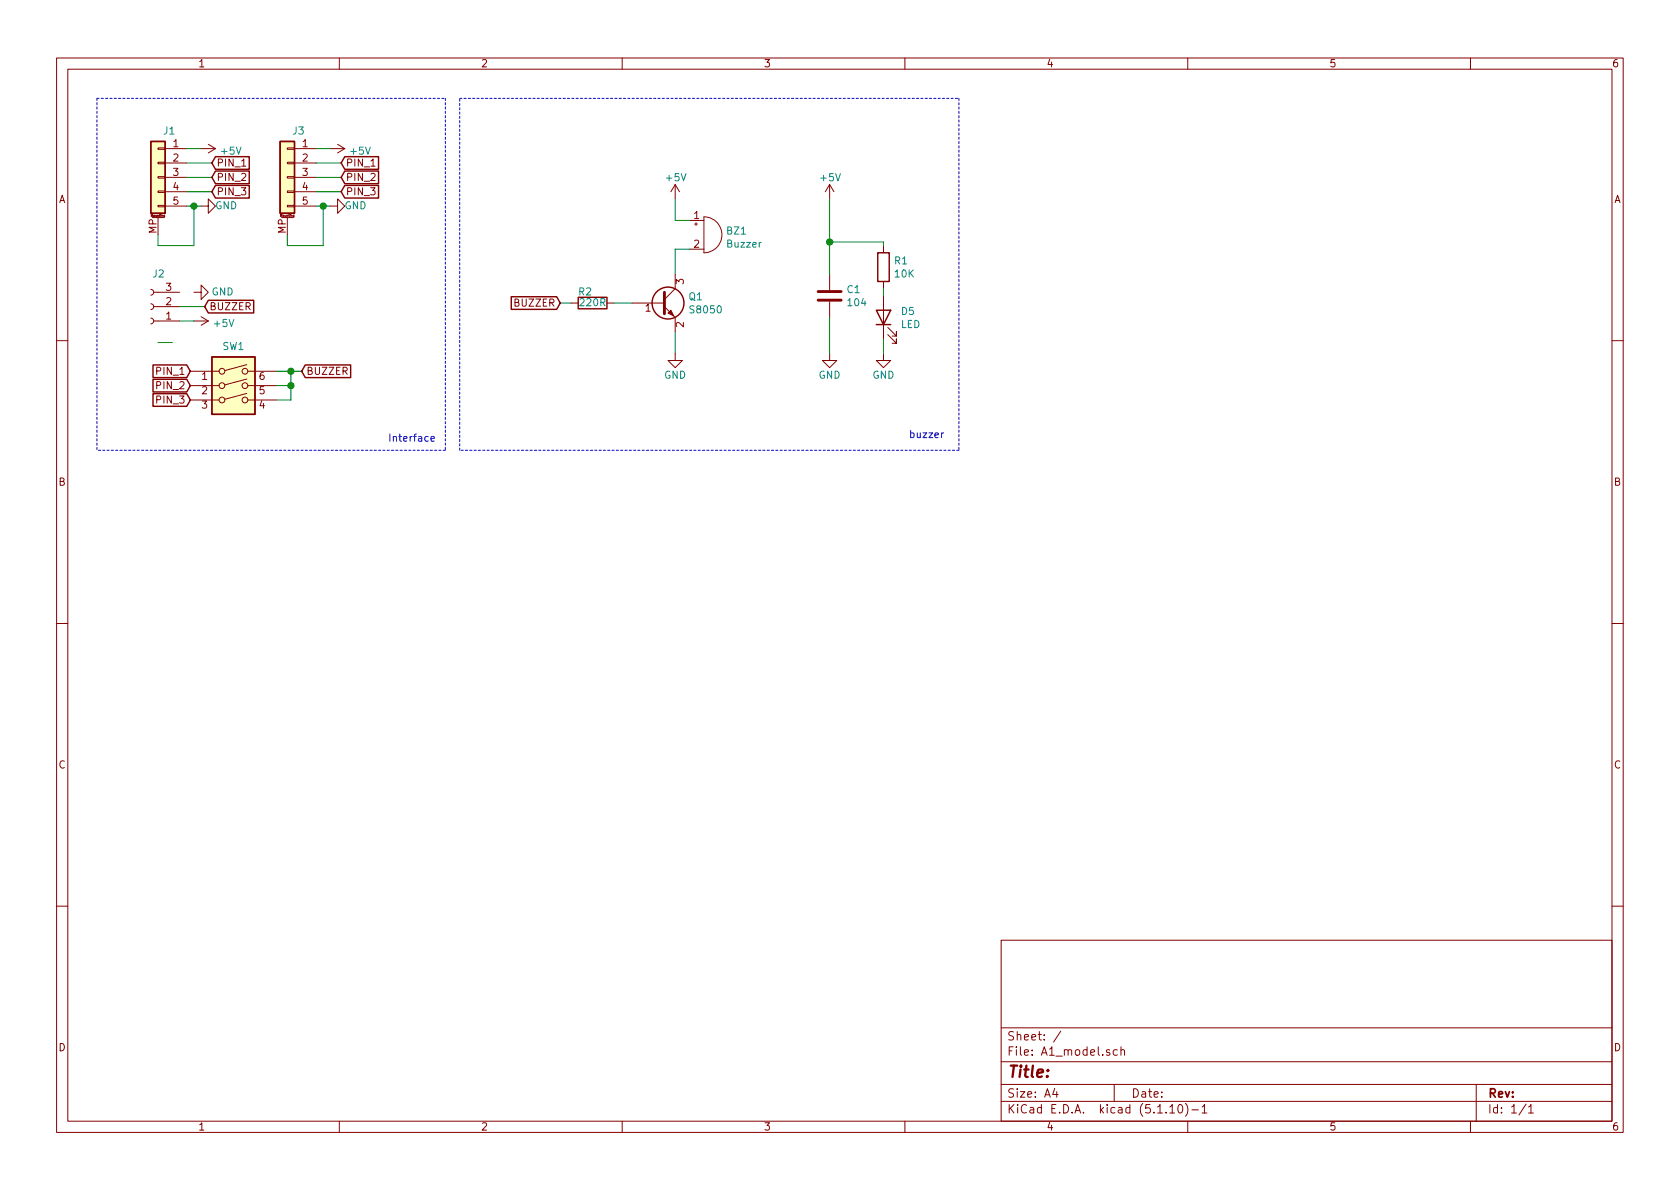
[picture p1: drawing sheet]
<svg xmlns="http://www.w3.org/2000/svg" width="297mm" height="210mm" viewBox="0 0 297 210" stroke-linecap="round" stroke-linejoin="round" font-family="sans-serif">
<g fill="none" stroke="#840000" stroke-width=".18">
<path d="M10 10.3h277v189.9h-277zM12 12.2h273v186.1h-273zM60 10.3v1.9M110 10.3v1.9M160 10.3v1.9M210 10.3v1.9M260 10.3v1.9M26.9 38.5h2.1M27.9 36.3h1.3v.3h-1.3zM27.9 33.8h1.3v.2h-1.3zM27.9 31.2h1.3v.3h-1.3zM27.9 28.7h1.3v.3h-1.3z"/>
<path d="M27.9 26.2h1.3v.2h-1.3zM27.9 38.5v3M29.1 38.3l-.2-.1 .1-.2h.1v.4h-.1M29.2 26.3h3.8M29.2 28.8h3.8M29.2 31.4h3.8M29.2 33.9h3.8M29.2 36.4h3.8M35.6 36.4h1.2v-1.2l1.3 1.2-1.3 1.3v-1.3M35.6 26.3h2.5M36.8 25.5l1.3 .8M38.1 26.3l-1.3 .7"/>
<path d="M42.7 29.4h.8M49.8 38.5h2M50.8 36.3h1.3v.3h-1.3zM50.8 33.8h1.3v.2h-1.3zM50.8 31.2h1.3v.3h-1.3zM50.8 28.7h1.3v.3h-1.3zM50.8 26.2h1.3v.2h-1.3zM50.8 38.5v3M52 38.3l-.2-.1 .1-.2h.1v.4h-.2M52.1 26.3h3.8M52.1 28.8h3.8M52.1 31.4h3.8"/>
<path d="M52.1 33.9h3.8M52.1 36.4h3.8M58.4 36.4h1.3v-1.2l1.3 1.2-1.3 1.3v-1.3M58.4 26.3h2.6M59.7 25.5l1.3 .8M61 26.3l-1.3 .7M65.6 29.4h.7M119.4 32.6l-.8 1.3M119.4 32.6v2.6M119.4 32.6l.7 1.3M121.9 39h2.6M122.8 39.6h.5"/>
<path d="M123.1 39.4v.5M124.5 38.3a3.2 3.2 0 0 1 3.1 3.2 3.2 3.2 0 0 1-3.1 3.2zM146.7 32.6l-.8 1.3M146.7 32.6v2.6M146.7 32.6l.7 1.3M26.7 51.2l.3 .1 .2 .3-.1 .4-.4 .2M26.7 53.7l.3 .1 .2 .3-.1 .5-.4 .1M26.7 56.3l.3 .1 .2 .3-.1 .4-.4 .2M27.2 51.7h4.5M27.2 54.2h4.5M27.2 56.8h4.5M34.3 51.7h1.3v-1.3l1.2 1.3-1.2 1.3v-1.3"/>
<path d="M34.3 56.8h2.5M35.6 56l1.2 .8M36.8 56.8l-1.2 .7M101 53.6h1.2M107.3 53.6h1.3M111.8 53.6h5.7M117.5 54.2l1.9 1.9v2.6M119.4 48.5v2.5l-1.9 2M121.9 44.1h2.6M146.7 48.5v2.8M146.7 53.3v2.8M156.2 43.4v1.3"/>
<path d="M156.2 49.8v1.2M156.2 52.3v7.6M157 59.2l1.5 1.5v-.8v.8h-.8M157 57.9l1.5 1.5v-.7v.7h-.8M10 60.2h2M33.7 65.7h5M33.7 68.2h5M33.7 70.7h5M43.6 69.6l-3.8 1M43.6 67l-3.8 1.1M43.6 64.5l-3.8 1M43.8 65.7h5.1"/>
<path d="M43.8 68.2h5.1M43.8 70.7h5.1M119.4 62.5v1.2h1.2l-1.2 1.3-1.3-1.3h1.3M146.7 62.5v1.2h1.3l-1.3 1.3-1.3-1.3h1.3M156.2 62.5v1.2h1.3l-1.3 1.3-1.3-1.3h1.3M285 60.2h2M10 110.3h2M285 110.3h2M10 160.2h2M177 166.3h108v32h-108zM285 160.2h2M60 198.3v1.9"/>
<path d="M110 198.3v1.9M160 198.3v1.9M177 194.8h108M177 191.8h108M177 187.8h108M177 181.8h108M186.5 192.5l-.4 1h1M186.8 193v1M187.6 182.3l-1.3 2M197 191.8v3M197.6 185.7l-.5-.1-.3 .3 .1 .6 .2 .1 .5-.1M198.2 185.7l.2-.1 .4 .1v.9"/>
<path d="M198.2 185.1v1.5M206.8 195.8l.5-.5v1.5M206.8 196.8h.9M208.5 195.4l.1-.1a.8 .8 0 0 1 .5 .8 .8 .8 0 0 1-.5 .7 1 1 0 0 1-.1-1.4zM209.6 195.1a1.71 1.71 0 0 1 0 2.3M210 198.3v1.9M210.7 196.3h1.2M212.5 195.8l.5-.5v1.5M212.5 196.8h.9M260 198.3v1.9M261 191.8v6.5M269.8 195.2l-1.2 2"/>
<path d="M270.3 195.8l.4-.5v1.5M270.3 196.8h.8"/>
<circle cx="39.2" cy="70.7" r=".51"/>
<circle cx="39.2" cy="68.2" r=".51"/>
<circle cx="39.2" cy="65.7" r=".51"/>
<circle cx="43.3" cy="70.7" r=".51"/>
<circle cx="43.3" cy="68.2" r=".51"/>
<circle cx="43.3" cy="65.7" r=".51"/>
</g>
<g fill="#ffffc2" stroke="#ffffc2" stroke-width=".18">
<path d="M37.5 63.1h7.6v10.2h-7.6z"/>
<path d="M49.5 25h2.6v12.7h-2.6z"/>
<path d="M26.7 25h2.5v12.7h-2.5z"/>
</g>
<g fill="none" stroke="#840000" stroke-width=".25">
<path d="M26.7 25h2.5v12.7h-2.5zM38.1 30.2h6v2.3h-6l-.6-1.1zM38.1 32.8h6v2.2h-6l-.6-1.1zM38.1 27.7h6v2.2h-6l-.6-1.1zM49.5 25h2.6v12.7h-2.6zM61 27.7h5.9v2.2h-5.9l-.7-1.1zM61 32.8h5.9v2.2h-5.9l-.7-1.1zM61 30.2h5.9v2.3h-5.9l-.7-1.1zM36.8 53.1h8.1v2.2h-8.1l-.6-1.1zM90.4 52.5h8l.7 1.1-.7 1.1h-8zM102.2 52.6h5.1v2h-5.1zM154.9 54.9h2.6l-1.3 2.5z"/>
<path d="M154.9 57.4h2.6M155.2 44.7h2v5.1h-2zM27.1 64.5h5.9l.7 1.2-.7 1.1h-5.9zM27.1 67.1h5.9l.7 1.1-.7 1.1h-5.9zM27.1 69.6h5.9l.7 1.1-.7 1.2h-5.9zM37.5 63.1h7.6v10.2h-7.6zM54 64.5h8v2.3h-8l-.7-1.1z"/>
<circle cx="118.1" cy="53.6" r="2.82"/>
</g>
<path d="M117.5 51.7v3.8M144.7 53.1h4M144.7 51.6h4" fill="none" stroke="#840000" stroke-width=".51"/>
<path d="M118.1 55.4l.5-.5 .5 1z" fill="#840000" stroke="#840000" stroke-width=".18"/>
<path d="M17.1 17.4v62.2M17.1 17.4h61.6M78.7 17.4v62.2M81.3 17.4h88.2M169.5 17.4v62.2M78.7 79.6h-61.6M81.3 79.6v-62.2M169.5 79.6h-88.2" fill="none" stroke="#0000c2" stroke-width=".18" stroke-dasharray=".4 .4"/>
<g fill="none" stroke="#008400" stroke-width=".18">
<path d="M33 28.8h4.5M33 26.3h2.6M33 31.4h4.5M33 33.9h4.5M33 36.4h2.6M34.3 36.4v7h-6.4v-1.9M55.9 28.8h4.4M55.9 26.3h2.5M55.9 31.4h4.4M55.9 33.9h4.4M55.9 36.4h2.5M57.1 36.4v7h-6.3v-1.9"/>
<path d="M119.4 35.2v3.8h2.5M146.7 35.2v13.3M31.7 54.2h4.5M31.7 56.8h2.6M99.1 53.6h1.9M108.6 53.6h3.2M119.4 58.7v3.8M121.9 44.1h-2.5v4.4M146.7 56.1v6.4M146.7 42.8h9.5v.6M156.2 51v1.3M156.2 59.9v2.6"/>
<path d="M27.9 60.6h2.6M48.9 65.7h4.4M48.9 68.2h2.5M51.4 65.7v5h-2.5"/>
</g>
<path d="M76.2 77.6l.6-.1v-.3h-.4l-.2 .2 .1 .6h.5M166.8 76.5l-.2 .1-.1 .2" fill="none" stroke="#0000c2" stroke-width=".18"/>
<g fill="#008400" stroke="#008400" stroke-width=".25">
<circle cx="51.4" cy="68.2" r=".51"/>
<circle cx="51.4" cy="65.7" r=".51"/>
<circle cx="146.7" cy="42.8" r=".51"/>
<circle cx="57.2" cy="36.4" r=".51"/>
<circle cx="34.3" cy="36.4" r=".51"/>
</g>
<text font-size="2.8" fill="#840000" x="178" y="190.5">Title:</text>
<g font-size="2.1" fill="#840000">
<text x="178" y="184">Sheet: /</text>
<text x="178" y="186.7">File: A1_model.sch</text>
<text x="178" y="196.9">KiCad E.D.A. kicad (5.1.10)-1</text>
<text x="178" y="194.1">Size: A4</text>
<text x="200" y="194.1">Date:</text>
<text x="263" y="194.1">Rev:</text>
<text x="263" y="196.9">Id: 1/1</text>
</g>
<g font-size="1.8" fill="#840000">
<text x="35" y="11.9">1</text>
<text x="85" y="11.9">2</text>
<text x="135" y="11.9">3</text>
<text x="185" y="11.9">4</text>
<text x="235" y="11.9">5</text>
<text x="285" y="11.9">6</text>
<text x="30.6" y="26">1</text>
<text x="30.6" y="28.6">2</text>
<text x="38.3" y="29.5">PIN_1</text>
<text x="53.5" y="26">1</text>
<text x="53.5" y="28.6">2</text>
<text x="61.1" y="29.5">PIN_1</text>
<text x="10.4" y="35.9">A</text>
<text x="30.6" y="31.1">3</text>
<text x="30.6" y="33.6">4</text>
<text x="38.3" y="32">PIN_2</text>
<text x="38.3" y="34.5">PIN_3</text>
<text x="53.5" y="31.1">3</text>
<text x="53.5" y="33.6">4</text>
<text x="61.1" y="34.5">PIN_3</text>
<text x="61.1" y="32">PIN_2</text>
<text x="285.4" y="35.9">A</text>
<text x="27.7" y="41.3" transform="rotate(-90 27.7 41.3)">MP</text>
<text x="30.6" y="36.2">5</text>
<text x="50.5" y="41.3" transform="rotate(-90 50.5 41.3)">MP</text>
<text x="53.5" y="36.2">5</text>
<text x="122.7" y="38.7">1</text>
<text x="122.7" y="43.8">2</text>
<text x="29.4" y="54">2</text>
<text x="29.4" y="51.4">3</text>
<text x="120.9" y="50.3" transform="rotate(-90 120.9 50.3)">3</text>
<text x="29.4" y="56.5">1</text>
<text x="37" y="54.9">BUZZER</text>
<text x="91.1" y="54.2">BUZZER</text>
<text x="114.1" y="55.1">1</text>
<text x="120.9" y="57.9" transform="rotate(-90 120.9 57.9)">2</text>
<text x="27.9" y="66.3">PIN_1</text>
<text x="27.9" y="68.8">PIN_2</text>
<text x="27.9" y="71.4">PIN_3</text>
<text x="35.7" y="67.2">1</text>
<text x="35.7" y="69.7">2</text>
<text x="45.9" y="69.7">5</text>
<text x="45.9" y="67.2">6</text>
<text x="54.1" y="66.3">BUZZER</text>
<text x="35.7" y="72.3">3</text>
<text x="45.9" y="72.3">4</text>
<text x="10.4" y="85.9">B</text>
<text x="285.4" y="85.9">B</text>
<text x="10.4" y="135.9">C</text>
<text x="285.4" y="135.9">C</text>
<text x="10.4" y="185.9">D</text>
<text x="285.4" y="185.9">D</text>
<text x="35" y="199.9">1</text>
<text x="85" y="199.9">2</text>
<text x="135" y="199.9">3</text>
<text x="185" y="199.9">4</text>
<text x="235" y="199.9">5</text>
<text x="285" y="199.9">6</text>
</g>
<g font-size="1.8" fill="#008484">
<text x="29" y="23.8">J1</text>
<text x="51.8" y="23.8">J3</text>
<text x="39.2" y="27.4">+5V</text>
<text x="62.1" y="27.4">+5V</text>
<text x="117.9" y="32">+5V</text>
<text x="145.2" y="32">+5V</text>
<text x="38" y="37">GND</text>
<text x="60.9" y="37">GND</text>
<text x="128.5" y="41.5">BZ1</text>
<text x="128.7" y="43.8">Buzzer</text>
<text x="158.2" y="46.8">R1</text>
<text x="27.1" y="49.1">J2</text>
<text x="37.4" y="52.2">GND</text>
<text x="102.3" y="52.2">R2</text>
<text x="121.8" y="53.1">Q1</text>
<text x="149.8" y="51.8">C1</text>
<text x="158.3" y="49.1">10K</text>
<text x="37.9" y="57.8">+5V</text>
<text x="102.7" y="54.1">220R</text>
<text x="122.2" y="55.4">S8050</text>
<text x="150" y="54.1">104</text>
<text x="159.3" y="58">LED</text>
<text x="159.4" y="55.7">D5</text>
<text x="39.4" y="61.9">SW1</text>
<text x="117.4" y="67">GND</text>
<text x="144.7" y="67">GND</text>
<text x="154.3" y="67">GND</text>
</g>
<g font-size="1.8" fill="#0000c2">
<text x="160.7" y="77.5">buzzer</text>
<text x="68.6" y="78.1">Interface</text>
</g>
<g font-size=".5" fill="#840000">
<text x="26.7" y="38.3">Mounting</text>
<text x="49.6" y="38.3">Mounting</text>
</g>
</svg>
